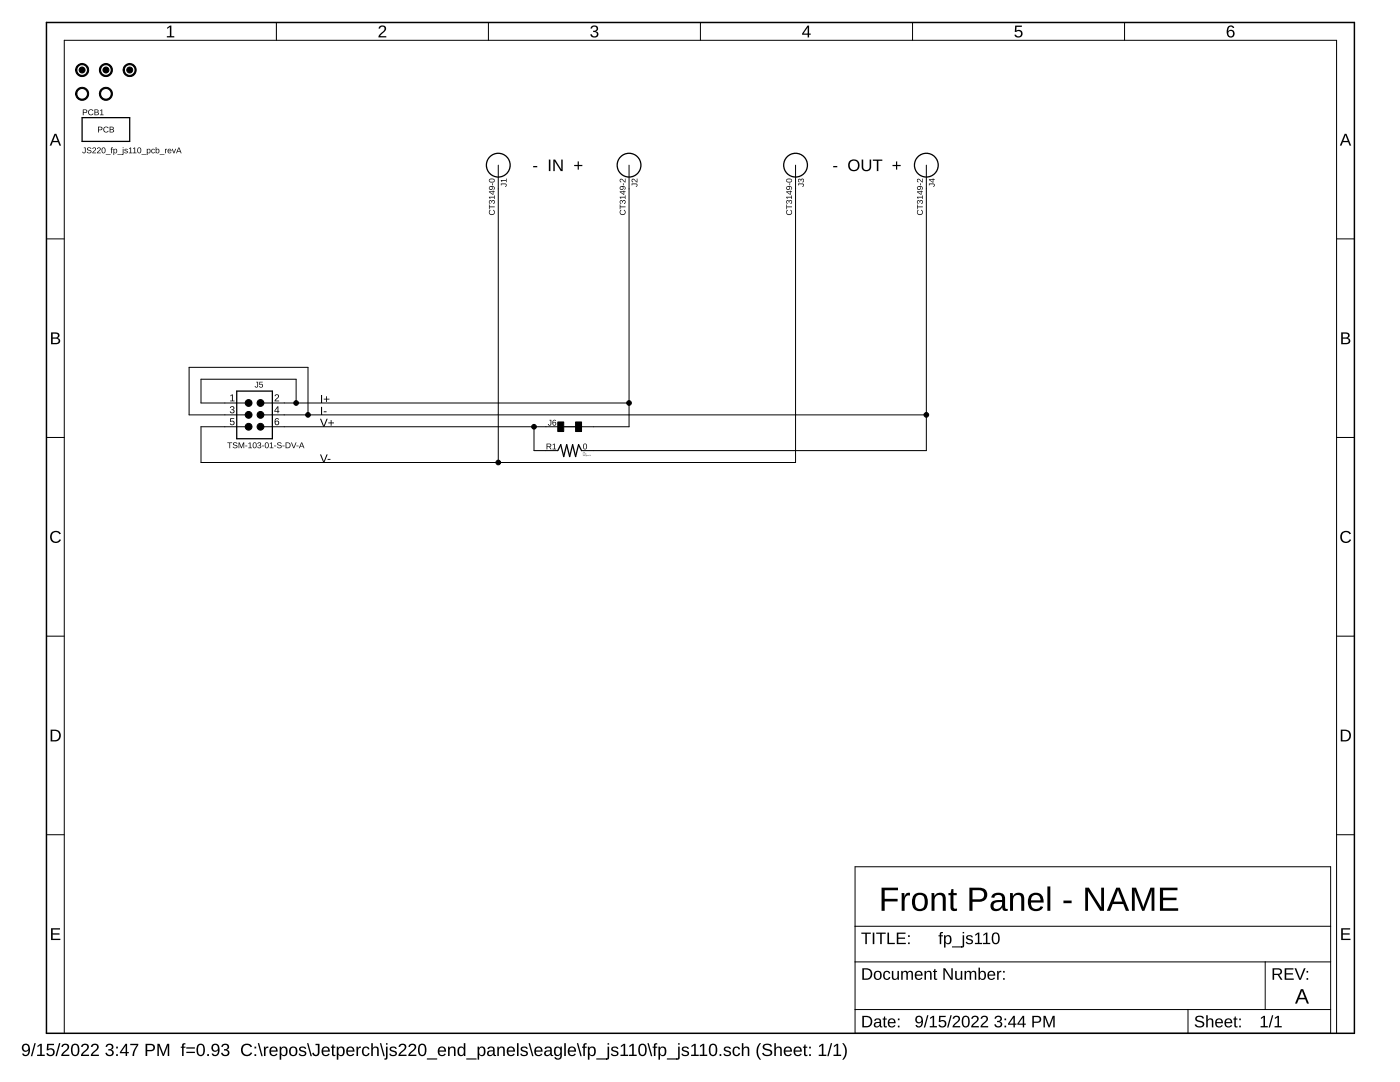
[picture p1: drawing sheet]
<?xml version="1.0" encoding="utf-8"?>
<!DOCTYPE eagle SYSTEM "eagle.dtd">
<eagle version="9.6.2">
<drawing>
<settings>
<setting alwaysvectorfont="no"/>
<setting verticaltext="up"/>
</settings>
<grid distance="0.1" unitdist="inch" unit="inch" style="lines" multiple="1" display="no" altdistance="0.01" altunitdist="inch" altunit="inch"/>
<schematic xreflabel="%F%N/%S.%C%R" xrefpart="/%S.%C%R">
<libraries>
<library name="frames">
<symbols>
<symbol name="FRAME_A_L">
<frame x1="0" y1="0" x2="279.4" y2="215.9" columns="6" rows="5" layer="94" border-bottom="no"/>
</symbol>
<symbol name="DOCFIELD">
<wire x1="0" y1="0" x2="71.12" y2="0" width="0.1016" layer="94"/>
<wire x1="101.6" y1="15.24" x2="87.63" y2="15.24" width="0.1016" layer="94"/>
<wire x1="0" y1="0" x2="0" y2="5.08" width="0.1016" layer="94"/>
<wire x1="0" y1="5.08" x2="71.12" y2="5.08" width="0.1016" layer="94"/>
<wire x1="0" y1="5.08" x2="0" y2="15.24" width="0.1016" layer="94"/>
<wire x1="101.6" y1="15.24" x2="101.6" y2="5.08" width="0.1016" layer="94"/>
<wire x1="71.12" y1="5.08" x2="71.12" y2="0" width="0.1016" layer="94"/>
<wire x1="71.12" y1="5.08" x2="87.63" y2="5.08" width="0.1016" layer="94"/>
<wire x1="71.12" y1="0" x2="101.6" y2="0" width="0.1016" layer="94"/>
<wire x1="87.63" y1="15.24" x2="87.63" y2="5.08" width="0.1016" layer="94"/>
<wire x1="87.63" y1="15.24" x2="0" y2="15.24" width="0.1016" layer="94"/>
<wire x1="87.63" y1="5.08" x2="101.6" y2="5.08" width="0.1016" layer="94"/>
<wire x1="101.6" y1="5.08" x2="101.6" y2="0" width="0.1016" layer="94"/>
<wire x1="0" y1="15.24" x2="0" y2="22.86" width="0.1016" layer="94"/>
<wire x1="101.6" y1="35.56" x2="0" y2="35.56" width="0.1016" layer="94"/>
<wire x1="101.6" y1="35.56" x2="101.6" y2="22.86" width="0.1016" layer="94"/>
<wire x1="0" y1="22.86" x2="101.6" y2="22.86" width="0.1016" layer="94"/>
<wire x1="0" y1="22.86" x2="0" y2="35.56" width="0.1016" layer="94"/>
<wire x1="101.6" y1="22.86" x2="101.6" y2="15.24" width="0.1016" layer="94"/>
<text x="1.27" y="1.27" size="2.54" layer="94">Date:</text>
<text x="12.7" y="1.27" size="2.54" layer="94">&gt;LAST_DATE_TIME</text>
<text x="72.39" y="1.27" size="2.54" layer="94">Sheet:</text>
<text x="86.36" y="1.27" size="2.54" layer="94">&gt;SHEET</text>
<text x="88.9" y="11.43" size="2.54" layer="94">REV:</text>
<text x="1.27" y="19.05" size="2.54" layer="94">TITLE:</text>
<text x="1.27" y="11.43" size="2.54" layer="94">Document Number:</text>
<text x="17.78" y="19.05" size="2.54" layer="94">&gt;DRAWING_NAME</text>
</symbol>
</symbols>
<devicesets>
<deviceset name="FRAME_A_L" prefix="FRAME" uservalue="yes">
<gates>
<gate name="G$1" symbol="FRAME_A_L" x="0" y="0" addlevel="always"/>
<gate name="G$2" symbol="DOCFIELD" x="172.72" y="0" addlevel="always"/>
</gates>
<devices>
<device name="">
<technologies>
<technology name=""/>
</technologies>
</device>
</devices>
</deviceset>
</devicesets>
</library>
<library name="jetperch">
<symbols>
<symbol name="CONN_0.1_3X2">
<pin name="2" x="5.08" y="2.54" visible="pad" length="short" rot="R180"/>
<pin name="4" x="5.08" y="0" visible="pad" length="short" rot="R180"/>
<wire x1="2.54" y1="5.08" x2="-5.08" y2="5.08" width="0.254" layer="94"/>
<wire x1="-5.08" y1="5.08" x2="-5.08" y2="-5.08" width="0.254" layer="94"/>
<wire x1="-5.08" y1="-5.08" x2="2.54" y2="-5.08" width="0.254" layer="94"/>
<circle x="0" y="2.54" radius="0.71841875" width="0" layer="94"/>
<circle x="0" y="0" radius="0.71841875" width="0" layer="94"/>
<wire x1="2.54" y1="-5.08" x2="2.54" y2="0" width="0.254" layer="94"/>
<wire x1="2.54" y1="0" x2="2.54" y2="2.54" width="0.254" layer="94"/>
<wire x1="2.54" y1="2.54" x2="2.54" y2="5.08" width="0.254" layer="94"/>
<wire x1="0" y1="2.54" x2="2.54" y2="2.54" width="0.1524" layer="94"/>
<wire x1="0" y1="0" x2="2.54" y2="0" width="0.1524" layer="94"/>
<text x="-5.08" y="5.334" size="1.27" layer="95">&gt;NAME</text>
<text x="-5.08" y="-6.858" size="1.27" layer="96">&gt;VALUE</text>
<pin name="1" x="-7.62" y="2.54" visible="pad" length="short"/>
<pin name="3" x="-7.62" y="0" visible="pad" length="short"/>
<circle x="-2.54" y="2.54" radius="0.71841875" width="0" layer="94"/>
<circle x="-2.54" y="0" radius="0.71841875" width="0" layer="94"/>
<wire x1="-2.54" y1="2.54" x2="-5.08" y2="2.54" width="0.1524" layer="94"/>
<wire x1="-2.54" y1="0" x2="-5.08" y2="0" width="0.1524" layer="94"/>
<pin name="5" x="-7.62" y="-2.54" visible="pad" length="short"/>
<circle x="-2.54" y="-2.54" radius="0.71841875" width="0" layer="94"/>
<wire x1="-2.54" y1="-2.54" x2="-5.08" y2="-2.54" width="0.1524" layer="94"/>
<pin name="6" x="5.08" y="-2.54" visible="pad" length="short" rot="R180"/>
<circle x="0" y="-2.54" radius="0.71841875" width="0" layer="94"/>
<wire x1="0" y1="-2.54" x2="2.54" y2="-2.54" width="0.1524" layer="94"/>
</symbol>
<symbol name="FIDUCIAL">
<circle x="0" y="0" radius="1.27" width="0.254" layer="94"/>
<circle x="0" y="0" radius="0.635" width="0" layer="94"/>
</symbol>
<symbol name="STAND-OFF">
<circle x="0" y="0" radius="1.27" width="0.254" layer="94"/>
</symbol>
<symbol name="PCB">
<wire x1="-5.08" y1="2.54" x2="-5.08" y2="-2.54" width="0.254" layer="94"/>
<wire x1="-5.08" y1="-2.54" x2="5.08" y2="-2.54" width="0.254" layer="94"/>
<wire x1="5.08" y1="-2.54" x2="5.08" y2="2.54" width="0.254" layer="94"/>
<wire x1="5.08" y1="2.54" x2="-5.08" y2="2.54" width="0.254" layer="94"/>
<text x="0" y="0" size="1.27" layer="94" align="center">PCB</text>
<text x="-5.08" y="-5.08" size="1.27" layer="96">&gt;VALUE</text>
<text x="-5.08" y="3.048" size="1.27" layer="95">&gt;NAME</text>
</symbol>
<symbol name="BANANA">
<pin name="1" x="5.08" y="0" visible="off" length="middle" rot="R180"/>
<circle x="0" y="0" radius="2.54" width="0.254" layer="94"/>
<text x="2.794" y="0.508" size="1.27" layer="95">&gt;NAME</text>
<text x="2.794" y="-2.032" size="1.27" layer="96">&gt;VALUE</text>
</symbol>
<symbol name="TRACE_CUT">
<pin name="P$1" x="-5.08" y="0" visible="off" length="short"/>
<pin name="P$2" x="5.08" y="0" visible="off" length="short" rot="R180"/>
<text x="-2.794" y="0.254" size="1.27" layer="95" align="bottom-right">&gt;NAME</text>
<text x="2.794" y="0.254" size="1.27" layer="95">&gt;VALUE</text>
<rectangle x1="-2.54" y1="-1.016" x2="-1.27" y2="1.016" layer="94"/>
<rectangle x1="1.27" y1="-1.016" x2="2.54" y2="1.016" layer="94"/>
<wire x1="-1.27" y1="0" x2="1.27" y2="0" width="0.254" layer="94"/>
</symbol>
<symbol name="RES_H">
<wire x1="-2.54" y1="0" x2="-1.905" y2="1.27" width="0.254" layer="94"/>
<wire x1="-1.905" y1="1.27" x2="-1.27" y2="-1.27" width="0.254" layer="94"/>
<wire x1="-1.27" y1="-1.27" x2="-0.635" y2="1.27" width="0.254" layer="94"/>
<wire x1="-0.635" y1="1.27" x2="0" y2="-1.27" width="0.254" layer="94"/>
<wire x1="0" y1="-1.27" x2="0.635" y2="1.27" width="0.254" layer="94"/>
<wire x1="0.635" y1="1.27" x2="1.27" y2="-1.27" width="0.254" layer="94"/>
<wire x1="1.27" y1="-1.27" x2="1.905" y2="1.27" width="0.254" layer="94"/>
<wire x1="1.905" y1="1.27" x2="2.54" y2="0" width="0.254" layer="94"/>
<pin name="P$1" x="-5.08" y="0" visible="off" length="short"/>
<pin name="P$2" x="5.08" y="0" visible="off" length="short" rot="R180"/>
<text x="-2.794" y="0.254" size="1.27" layer="95" align="bottom-right">&gt;NAME</text>
<text x="2.794" y="0.254" size="1.27" layer="95">&gt;VALUE</text>
<text x="2.794" y="-0.254" size="0.254" layer="97" align="top-left">&gt;TOLERANCE</text>
<text x="2.794" y="-0.5842" size="0.254" layer="97" align="top-left">&gt;WATTAGE</text>
<text x="2.794" y="-0.9144" size="0.254" layer="97" align="top-left">&gt;TEMP_CO</text>
</symbol>
</symbols>
<devicesets>
<deviceset name="CONN_0.1_3X2" prefix="J" uservalue="yes">
<gates>
<gate name="G1" symbol="CONN_0.1_3X2" x="0" y="0"/>
</gates>
<devices>
<device name="_F_RA" package="CONN_0.1_3X2_F_RA">
<connects>
<connect gate="G1" pin="1" pad="1"/>
<connect gate="G1" pin="2" pad="2"/>
<connect gate="G1" pin="3" pad="3"/>
<connect gate="G1" pin="4" pad="4"/>
<connect gate="G1" pin="5" pad="5"/>
<connect gate="G1" pin="6" pad="6"/>
</connects>
<technologies>
<technology name=""/>
</technologies>
</device>
<device name="_M" package="CONN_0.1_3X2_M">
<connects>
<connect gate="G1" pin="1" pad="1"/>
<connect gate="G1" pin="2" pad="2"/>
<connect gate="G1" pin="3" pad="3"/>
<connect gate="G1" pin="4" pad="4"/>
<connect gate="G1" pin="5" pad="5"/>
<connect gate="G1" pin="6" pad="6"/>
</connects>
<technologies>
<technology name=""/>
</technologies>
</device>
<device name="_MSA" package="CONN_0.1_3X2_MSA">
<connects>
<connect gate="G1" pin="1" pad="1"/>
<connect gate="G1" pin="2" pad="2"/>
<connect gate="G1" pin="3" pad="3"/>
<connect gate="G1" pin="4" pad="4"/>
<connect gate="G1" pin="5" pad="5"/>
<connect gate="G1" pin="6" pad="6"/>
</connects>
<technologies>
<technology name=""/>
</technologies>
</device>
</devices>
</deviceset>
<deviceset name="FIDUCIAL" prefix="FD">
<gates>
<gate name="G$1" symbol="FIDUCIAL" x="0" y="0"/>
</gates>
<devices>
<device name="_1MM" package="FIDUCIAL_1MM_2MM">
<technologies>
<technology name="">
<attribute name="POPULATE" value="0"/>
</technology>
</technologies>
</device>
</devices>
</deviceset>
<deviceset name="HOLE" prefix="H">
<gates>
<gate name="G$1" symbol="STAND-OFF" x="0" y="0"/>
</gates>
<devices>
<device name="_#6" package="HOLE_3.5MM">
<technologies>
<technology name=""/>
</technologies>
</device>
<device name="_#6_NORESTRICT" package="HOLE_3.5MM_NORESTRICT">
<technologies>
<technology name=""/>
</technologies>
</device>
</devices>
</deviceset>
<deviceset name="PCB" prefix="PCB" uservalue="yes">
<gates>
<gate name="G$1" symbol="PCB" x="0" y="0"/>
</gates>
<devices>
<device name="">
<technologies>
<technology name=""/>
</technologies>
</device>
</devices>
</deviceset>
<deviceset name="BANANA-JACK" prefix="J" uservalue="yes">
<gates>
<gate name="G$1" symbol="BANANA" x="0" y="0"/>
</gates>
<devices>
<device name="CT2224" package="CT2224">
<connects>
<connect gate="G$1" pin="1" pad="1"/>
</connects>
<technologies>
<technology name="">
<attribute name="MFGR" value="Cal Test Electronics"/>
<attribute name="OC_DIGIKEY" value="BKCT2224-ND"/>
<attribute name="PN" value="CT2224"/>
</technology>
</technologies>
</device>
<device name="_CT3149" package="CT3149">
<connects>
<connect gate="G$1" pin="1" pad="A"/>
</connects>
<technologies>
<technology name=""/>
</technologies>
</device>
<device name="_6" package="BANANA_JACK_6">
<connects>
<connect gate="G$1" pin="1" pad="P$1"/>
</connects>
<technologies>
<technology name="">
<attribute name="MPN" value="" constant="no"/>
<attribute name="POPULATE" value="1" constant="no"/>
</technology>
</technologies>
</device>
</devices>
</deviceset>
<deviceset name="TRACE_CUT" prefix="J" uservalue="yes">
<gates>
<gate name="G$1" symbol="TRACE_CUT" x="0" y="0"/>
</gates>
<devices>
<device name="0402" package="J0402">
<connects>
<connect gate="G$1" pin="P$1" pad="1"/>
<connect gate="G$1" pin="P$2" pad="2"/>
</connects>
<technologies>
<technology name="">
<attribute name="POPULATE" value="0"/>
</technology>
</technologies>
</device>
<device name="0603" package="J0603">
<connects>
<connect gate="G$1" pin="P$1" pad="1"/>
<connect gate="G$1" pin="P$2" pad="2"/>
</connects>
<technologies>
<technology name="">
<attribute name="POPULATE" value="0"/>
</technology>
</technologies>
</device>
<device name="_0402T" package="J0402_THICK">
<connects>
<connect gate="G$1" pin="P$1" pad="1"/>
<connect gate="G$1" pin="P$2" pad="2"/>
</connects>
<technologies>
<technology name="">
<attribute name="POPULATE" value="0"/>
</technology>
</technologies>
</device>
</devices>
</deviceset>
<deviceset name="RESISTOR" prefix="R" uservalue="yes">
<gates>
<gate name="G$1" symbol="RES_H" x="0" y="0"/>
</gates>
<devices>
<device name="_0603" package="0603">
<connects>
<connect gate="G$1" pin="P$1" pad="1"/>
<connect gate="G$1" pin="P$2" pad="2"/>
</connects>
<technologies>
<technology name="">
<attribute name="TEMP_CO" value="100 ppm/°C" constant="no"/>
<attribute name="TOLERANCE" value="1%" constant="no"/>
<attribute name="WATTAGE" value="0.1W" constant="no"/>
</technology>
</technologies>
</device>
<device name="_0805" package="0805">
<connects>
<connect gate="G$1" pin="P$1" pad="1"/>
<connect gate="G$1" pin="P$2" pad="2"/>
</connects>
<technologies>
<technology name="">
<attribute name="TOLERANCE" value="" constant="no"/>
</technology>
</technologies>
</device>
<device name="_1206" package="1206">
<connects>
<connect gate="G$1" pin="P$1" pad="1"/>
<connect gate="G$1" pin="P$2" pad="2"/>
</connects>
<technologies>
<technology name="">
<attribute name="TOLERANCE" value="" constant="no"/>
</technology>
</technologies>
</device>
<device name="_2512" package="2512">
<connects>
<connect gate="G$1" pin="P$1" pad="1"/>
<connect gate="G$1" pin="P$2" pad="2"/>
</connects>
<technologies>
<technology name=""/>
</technologies>
</device>
<device name="_2728" package="2728">
<connects>
<connect gate="G$1" pin="P$1" pad="1"/>
<connect gate="G$1" pin="P$2" pad="2"/>
</connects>
<technologies>
<technology name=""/>
</technologies>
</device>
<device name="_0402" package="0402">
<connects>
<connect gate="G$1" pin="P$1" pad="1"/>
<connect gate="G$1" pin="P$2" pad="2"/>
</connects>
<technologies>
<technology name=""/>
</technologies>
</device>
</devices>
</deviceset>
</devicesets>
</library>
</libraries>
<attributes>
</attributes>
<variantdefs>
</variantdefs>
<classes>
<class number="0" name="default" width="0" drill="0">
</class>
</classes>
<parts>
<part name="FRAME1" library="frames" deviceset="FRAME_A_L" device="" value="PG1"/>
<part name="J5" library="jetperch" deviceset="CONN_0.1_3X2" device="_MSA" value="TSM-103-01-S-DV-A">
<attribute name="MPN" value="TSM-103-01-S-DV-A"/>
<attribute name="POPULATE" value="1"/>
</part>
<part name="FUD1" library="jetperch" deviceset="FIDUCIAL" device="_1MM"/>
<part name="FUD2" library="jetperch" deviceset="FIDUCIAL" device="_1MM"/>
<part name="FUD3" library="jetperch" deviceset="FIDUCIAL" device="_1MM"/>
<part name="H1" library="jetperch" deviceset="HOLE" device="_#6_NORESTRICT" value="HOLE_#6_NORESTRICT">
<attribute name="POPULATE" value="0"/>
</part>
<part name="H2" library="jetperch" deviceset="HOLE" device="_#6_NORESTRICT" value="HOLE_#6_NORESTRICT">
<attribute name="POPULATE" value="0"/>
</part>
<part name="PCB1" library="jetperch" deviceset="PCB" device="" value="JS220_fp_js110_pcb_revA">
<attribute name="POPULATE" value="1"/>
</part>
<part name="J1" library="jetperch" deviceset="BANANA-JACK" device="_CT3149" value="CT3149-0">
<attribute name="MPN" value=""/>
<attribute name="POPULATE" value="1"/>
</part>
<part name="J2" library="jetperch" deviceset="BANANA-JACK" device="_CT3149" value="CT3149-2">
<attribute name="MPN" value=""/>
<attribute name="POPULATE" value="1"/>
</part>
<part name="J3" library="jetperch" deviceset="BANANA-JACK" device="_CT3149" value="CT3149-0">
<attribute name="MPN" value=""/>
<attribute name="POPULATE" value="1"/>
</part>
<part name="J4" library="jetperch" deviceset="BANANA-JACK" device="_CT3149" value="CT3149-2">
<attribute name="MPN" value=""/>
<attribute name="POPULATE" value="1"/>
</part>
<part name="J6" library="jetperch" deviceset="TRACE_CUT" device="0603"/>
<part name="R1" library="jetperch" deviceset="RESISTOR" device="_0603" value="0">
<attribute name="POPULATE" value="0"/>
</part>
</parts>
<sheets>
<sheet>
<plain>
<text x="177.8" y="26.162" size="5.08" layer="97">Front Panel - NAME</text>
<text x="266.7" y="6.35" size="3.175" layer="97">A</text>
<text x="109.22" y="185.42" size="2.54" layer="97" align="center">-  IN  +</text>
<text x="175.26" y="185.42" size="2.54" layer="97" align="center">-  OUT  +</text>
</plain>
<instances>
<instance part="FRAME1" gate="G$1" x="0" y="0" smashed="yes"/>
<instance part="FRAME1" gate="G$2" x="172.72" y="0" smashed="yes">
<attribute name="LAST_DATE_TIME" x="185.42" y="1.27" size="2.54" layer="94"/>
<attribute name="SHEET" x="259.08" y="1.27" size="2.54" layer="94"/>
<attribute name="DRAWING_NAME" x="190.5" y="19.05" size="2.54" layer="94"/>
</instance>
<instance part="J5" gate="G1" x="45.72" y="132.08" smashed="yes">
<attribute name="MPN" x="45.72" y="132.08" size="1.778" layer="96" display="off"/>
<attribute name="POPULATE" x="45.72" y="132.08" size="1.778" layer="96" display="off"/>
<attribute name="NAME" x="44.45" y="137.922" size="1.27" layer="95"/>
<attribute name="VALUE" x="38.608" y="124.968" size="1.27" layer="96"/>
</instance>
<instance part="FUD1" gate="G$1" x="7.62" y="205.74" smashed="yes"/>
<instance part="FUD2" gate="G$1" x="12.7" y="205.74" smashed="yes"/>
<instance part="FUD3" gate="G$1" x="17.78" y="205.74" smashed="yes"/>
<instance part="H1" gate="G$1" x="7.62" y="200.66" smashed="yes">
<attribute name="POPULATE" x="7.62" y="200.66" size="1.778" layer="96" display="off"/>
</instance>
<instance part="H2" gate="G$1" x="12.7" y="200.66" smashed="yes">
<attribute name="POPULATE" x="12.7" y="200.66" size="1.778" layer="96" display="off"/>
</instance>
<instance part="PCB1" gate="G$1" x="12.7" y="193.04" smashed="yes">
<attribute name="VALUE" x="7.62" y="187.96" size="1.27" layer="96"/>
<attribute name="NAME" x="7.62" y="196.088" size="1.27" layer="95"/>
<attribute name="POPULATE" x="12.7" y="193.04" size="1.27" layer="96" display="off"/>
</instance>
<instance part="J1" gate="G$1" x="96.52" y="185.42" smashed="yes" rot="R270">
<attribute name="MPN" x="96.52" y="185.42" size="1.778" layer="96" display="off"/>
<attribute name="POPULATE" x="96.52" y="185.42" size="1.778" layer="96" display="off"/>
<attribute name="NAME" x="97.028" y="182.626" size="1.27" layer="95" rot="R270"/>
<attribute name="VALUE" x="94.488" y="182.626" size="1.27" layer="96" rot="R270"/>
</instance>
<instance part="J2" gate="G$1" x="124.46" y="185.42" smashed="yes" rot="R270">
<attribute name="MPN" x="124.46" y="185.42" size="1.778" layer="96" display="off"/>
<attribute name="POPULATE" x="124.46" y="185.42" size="1.778" layer="96" display="off"/>
<attribute name="NAME" x="124.968" y="182.626" size="1.27" layer="95" rot="R270"/>
<attribute name="VALUE" x="122.428" y="182.626" size="1.27" layer="96" rot="R270"/>
</instance>
<instance part="J3" gate="G$1" x="160.02" y="185.42" smashed="yes" rot="R270">
<attribute name="MPN" x="160.02" y="185.42" size="1.778" layer="96" display="off"/>
<attribute name="POPULATE" x="160.02" y="185.42" size="1.778" layer="96" display="off"/>
<attribute name="NAME" x="160.528" y="182.626" size="1.27" layer="95" rot="R270"/>
<attribute name="VALUE" x="157.988" y="182.626" size="1.27" layer="96" rot="R270"/>
</instance>
<instance part="J4" gate="G$1" x="187.96" y="185.42" smashed="yes" rot="R270">
<attribute name="MPN" x="187.96" y="185.42" size="1.778" layer="96" display="off"/>
<attribute name="POPULATE" x="187.96" y="185.42" size="1.778" layer="96" display="off"/>
<attribute name="NAME" x="188.468" y="182.626" size="1.27" layer="95" rot="R270"/>
<attribute name="VALUE" x="185.928" y="182.626" size="1.27" layer="96" rot="R270"/>
</instance>
<instance part="J6" gate="G$1" x="111.76" y="129.54" smashed="yes">
<attribute name="NAME" x="108.966" y="129.794" size="1.27" layer="95" align="bottom-right"/>
<attribute name="VALUE" x="114.554" y="129.794" size="1.27" layer="95"/>
</instance>
<instance part="R1" gate="G$1" x="111.76" y="124.46" smashed="yes">
<attribute name="NAME" x="108.966" y="124.714" size="1.27" layer="95" align="bottom-right"/>
<attribute name="VALUE" x="114.554" y="124.714" size="1.27" layer="95"/>
<attribute name="TOLERANCE" x="114.554" y="124.206" size="0.254" layer="97" align="top-left"/>
<attribute name="WATTAGE" x="114.554" y="123.8758" size="0.254" layer="97" align="top-left"/>
<attribute name="TEMP_CO" x="114.554" y="123.5456" size="0.254" layer="97" align="top-left"/>
<attribute name="POPULATE" x="111.76" y="124.46" size="2.54" layer="96" display="off"/>
</instance>
</instances>
<busses>
</busses>
<nets>
<net name="I+" class="0">
<segment>
<label x="58.42" y="134.62" size="1.778" layer="95"/>
<pinref part="J5" gate="G1" pin="1"/>
<wire x1="38.1" y1="134.62" x2="33.02" y2="134.62" width="0.1524" layer="91"/>
<wire x1="33.02" y1="134.62" x2="33.02" y2="139.7" width="0.1524" layer="91"/>
<wire x1="33.02" y1="139.7" x2="53.34" y2="139.7" width="0.1524" layer="91"/>
<wire x1="53.34" y1="139.7" x2="53.34" y2="134.62" width="0.1524" layer="91"/>
<junction x="53.34" y="134.62"/>
<pinref part="J5" gate="G1" pin="2"/>
<wire x1="53.34" y1="134.62" x2="50.8" y2="134.62" width="0.1524" layer="91"/>
<pinref part="J2" gate="G$1" pin="1"/>
<wire x1="124.46" y1="134.62" x2="124.46" y2="180.34" width="0.1524" layer="91"/>
<wire x1="53.34" y1="134.62" x2="124.46" y2="134.62" width="0.1524" layer="91"/>
<pinref part="J6" gate="G$1" pin="P$2"/>
<wire x1="116.84" y1="129.54" x2="124.46" y2="129.54" width="0.1524" layer="91"/>
<wire x1="124.46" y1="129.54" x2="124.46" y2="134.62" width="0.1524" layer="91"/>
<junction x="124.46" y="134.62"/>
</segment>
</net>
<net name="I-" class="0">
<segment>
<label x="58.42" y="132.08" size="1.778" layer="95"/>
<wire x1="50.8" y1="132.08" x2="55.88" y2="132.08" width="0.1524" layer="91"/>
<pinref part="J5" gate="G1" pin="4"/>
<pinref part="J5" gate="G1" pin="3"/>
<wire x1="38.1" y1="132.08" x2="30.48" y2="132.08" width="0.1524" layer="91"/>
<wire x1="30.48" y1="132.08" x2="30.48" y2="142.24" width="0.1524" layer="91"/>
<wire x1="30.48" y1="142.24" x2="55.88" y2="142.24" width="0.1524" layer="91"/>
<wire x1="55.88" y1="142.24" x2="55.88" y2="132.08" width="0.1524" layer="91"/>
<junction x="55.88" y="132.08"/>
<pinref part="J4" gate="G$1" pin="1"/>
<wire x1="187.96" y1="132.08" x2="187.96" y2="180.34" width="0.1524" layer="91"/>
<wire x1="55.88" y1="132.08" x2="187.96" y2="132.08" width="0.1524" layer="91"/>
<pinref part="R1" gate="G$1" pin="P$2"/>
<wire x1="116.84" y1="124.46" x2="187.96" y2="124.46" width="0.1524" layer="91"/>
<wire x1="187.96" y1="124.46" x2="187.96" y2="132.08" width="0.1524" layer="91"/>
<junction x="187.96" y="132.08"/>
</segment>
</net>
<net name="V+" class="0">
<segment>
<pinref part="J5" gate="G1" pin="6"/>
<wire x1="50.8" y1="129.54" x2="104.14" y2="129.54" width="0.1524" layer="91"/>
<label x="58.42" y="129.54" size="1.778" layer="95"/>
<pinref part="J6" gate="G$1" pin="P$1"/>
<pinref part="R1" gate="G$1" pin="P$1"/>
<wire x1="104.14" y1="129.54" x2="106.68" y2="129.54" width="0.1524" layer="91"/>
<wire x1="106.68" y1="124.46" x2="104.14" y2="124.46" width="0.1524" layer="91"/>
<wire x1="104.14" y1="124.46" x2="104.14" y2="129.54" width="0.1524" layer="91"/>
<junction x="104.14" y="129.54"/>
</segment>
</net>
<net name="V-" class="0">
<segment>
<wire x1="96.52" y1="121.92" x2="96.52" y2="180.34" width="0.1524" layer="91"/>
<pinref part="J1" gate="G$1" pin="1"/>
<pinref part="J3" gate="G$1" pin="1"/>
<wire x1="160.02" y1="180.34" x2="160.02" y2="121.92" width="0.1524" layer="91"/>
<pinref part="J5" gate="G1" pin="5"/>
<wire x1="38.1" y1="129.54" x2="33.02" y2="129.54" width="0.1524" layer="91"/>
<wire x1="33.02" y1="129.54" x2="33.02" y2="121.92" width="0.1524" layer="91"/>
<wire x1="33.02" y1="121.92" x2="96.52" y2="121.92" width="0.1524" layer="91"/>
<label x="58.42" y="121.92" size="1.778" layer="95"/>
<wire x1="160.02" y1="121.92" x2="96.52" y2="121.92" width="0.1524" layer="91"/>
<junction x="96.52" y="121.92"/>
</segment>
</net>
</nets>
</sheet>
</sheets>
<errors>
<approved hash="113,1,111.76,129.642,J6,,,,,"/>
</errors>
</schematic>
</drawing>
<compatibility>
<note version="8.2" severity="warning">
Since Version 8.2, EAGLE supports online libraries. The ids
of those online libraries will not be understood (or retained)
with this version.
</note>
<note version="8.3" severity="warning">
Since Version 8.3, EAGLE supports URNs for individual library
assets (packages, symbols, and devices). The URNs of those assets
will not be understood (or retained) with this version.
</note>
</compatibility>
</eagle>
